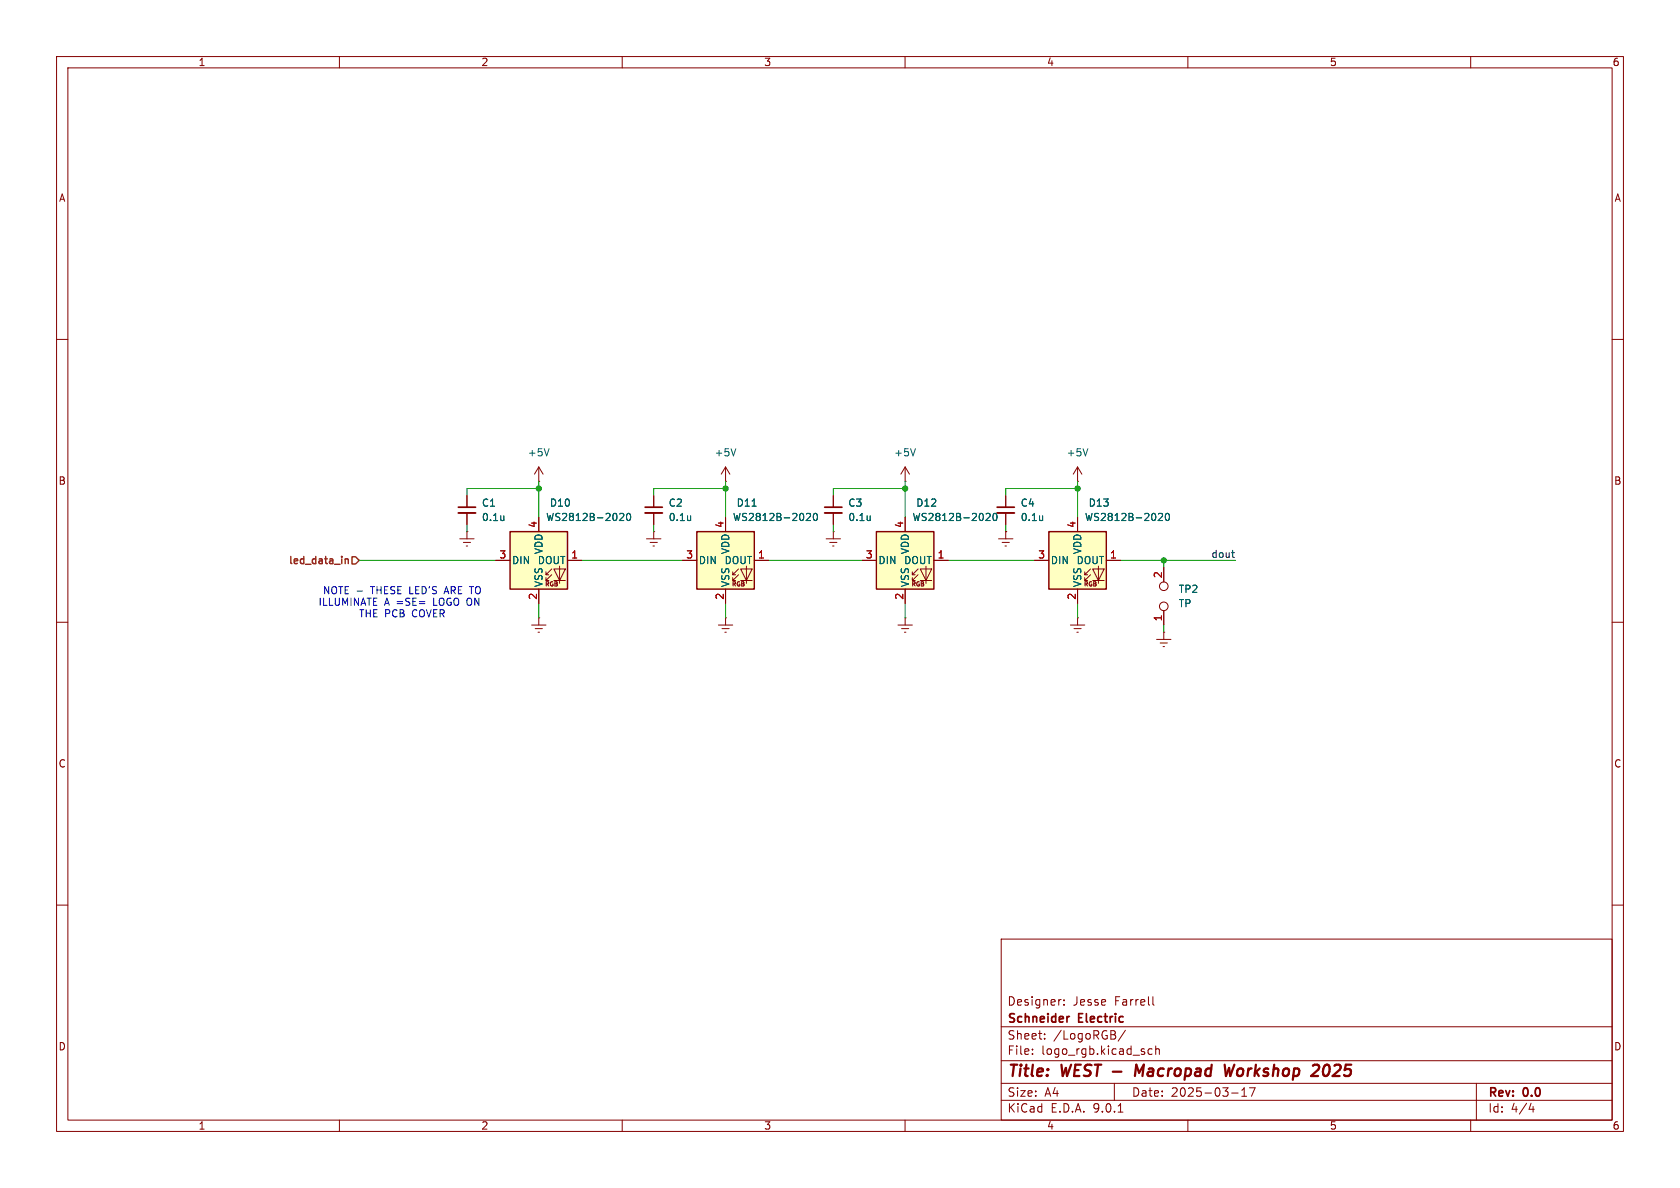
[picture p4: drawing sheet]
<svg xmlns="http://www.w3.org/2000/svg" width="297mm" height="210mm" viewBox="0 0 297 210" stroke-linecap="round" stroke-linejoin="round" font-family="sans-serif">
<g fill="none" stroke="#840000" stroke-width=".18">
<path d="M10 10h277v190h-277zM12 12h273v186h-273zM60 10v2M110 10v2M160 10v2M210 10v2M260 10v2M10 60h2M285 60h2M82.5 87.6v2.1M82.5 90.7v2M177.8 87.6v2.1"/>
<path d="M177.8 90.7v2M190.5 85.1h.1M190.5 82.6l-.8 1.2M190.5 82.6l.8 1.2M190.5 82.6v2.5M10 110h2M204.5 113h2.5M205.1 113.7h1.3M205.6 114.3h.3M205.7 111.8h.1M205.7 100.3v2.6M205.7 108v2.5"/>
<path d="M205.7 111.8v1.2M285 110h2M10 160h2M177 166h108v32h-108zM187.5 176.7h.1M188.1 177.6v.1M188.1 176.8v.1M203.8 176.2v1.3l.2 .2M285 160h2M60 198v2M110 198v2M160 198v2"/>
<path d="M177 194.5h108M177 191.5h108M177 187.5h108M177 181.5h108M182.5 186.3v.1M182.5 185.5v.1M184.7 183.6v.1M184.7 182.8v.1M197 191.5v3M197.7 196.6h.8M199 182.1l-1.3 2M203.7 185.5l-.5-.1-.2 .3v.4l.1 .2h.6"/>
<path d="M204.3 185.5l.2-.1 .4 .1 .1 .9M204.3 184.9v1.5M210 198v2M217.7 193.2h1.2M219.5 193.8h.9M219.5 192.7l.5-.4v1.5M221.9 192.3l-.7 1.5M260 198v2M261 191.5v6.5M270.7 195l-.4 1.1h.9M271 195.6v1"/>
<circle cx="205.7" cy="103.6" r=".76"/>
<circle cx="205.7" cy="107.2" r=".76"/>
</g>
<path d="M202.2 188.2l-.8 1.4-.5-1.4-.3 2M216.5 188.2l.2 2 .6-1.4 .2 1.4 .7-2M234.5 188.2a1.41 1.41 0 0 0-.4 1.9l.3 .1" fill="none" stroke="#840000" stroke-width=".4"/>
<path d="M81 89.7h3.1M176.3 89.7h3M189.1 179.7l-.3 .1" fill="none" stroke="#840000" stroke-width=".3"/>
<path d="M81 90.7h3.1M176.3 90.7h3" fill="none" stroke="#840000" stroke-width=".33"/>
<path d="M192.3 79.3l-.4 1.3M89.1 91.2v.8M89.1 91.9l-.1 .1M184.3 91.2v.8M184.3 91.9v.1" fill="none" stroke="#006464" stroke-width=".18"/>
<path d="M185.4 94h10.2v10.1h-10.2z" fill="#ffffc2"/>
<path d="M182.9 99.1h2.5M190.5 91.4v2.6M195.6 99.1h2.5M190.5 104.1v2.6M191.8 101.6h.5M191.8 102.6h.5M192.8 100.6l-1 1v-.5M192.8 101.6l-1 1v-.5M193.2 100.6h2l-1 2zM193.2 102.6h2M194.2 100.1v3" fill="none" stroke="#840000" stroke-width=".18"/>
<path d="M185.4 94h10.2v10.1h-10.2z" fill="none" stroke="#840000" stroke-width=".25"/>
<path d="M204.8 90.9l.5-.2 .2 .4-.8 .9h.8M206.1 90.9l.2-.2a.68 .68 0 0 1 .5 .7 .68 .68 0 0 1-.5 .6l-.2-.1-.1-.4z" fill="none" stroke="#006464" stroke-width=".18"/>
<path d="M154.9 94h10.2v10.1h-10.2z" fill="#ffffc2"/>
<g fill="none" stroke="#840000" stroke-width=".18">
<path d="M81.3 95.3h2.5M81.9 95.9h1.3M82.4 96.5h.3M82.5 94h.1M82.5 94v1.3M146 95.3h2.6M146.7 95.9h1.3M147.2 96.5h.2M147.3 94h.1M147.3 87.6v2.1M147.3 90.7v2M147.3 94v1.3"/>
<path d="M152.4 99.1h2.5M160 85.1h.1M160 82.6v2.5M160 91.4v2.6M160 82.6l-.7 1.2M160 82.6l.8 1.2M165.1 99.1h2.5M176.5 95.3h2.6M177.2 95.9h1.2M177.7 96.5h.2M177.8 94h.1M177.8 94v1.3"/>
<path d="M94 110.5h2.5M94.6 111.1h1.3M95.1 111.8h.3M95.2 109.2h.1M95.2 109.2v1.3M158.7 110.5h2.6M159.4 111.1h1.3M159.9 111.8h.2M160 109.2h.1M160 104.1v2.6M160 109.2v1.3M161.3 101.6h.5"/>
<path d="M161.3 102.6h.5M162.3 100.6l-1 1v-.5M162.3 101.6l-1 1v-.5M162.7 100.6h2l-1 2zM162.7 102.6h2M163.7 100.1v3M189.2 110.5h2.6M189.9 111.1h1.2M190.4 111.8h.2M190.5 109.2h.1M190.5 109.2v1.3"/>
</g>
<path d="M154.9 94h10.2v10.1h-10.2z" fill="none" stroke="#840000" stroke-width=".25"/>
<path d="M161.8 79.3l-.4 1.3M153.8 91.2v.8M153.8 91.9v.1M174.3 90.9l.5-.2 .2 .4-.7 .9h.7M175.7 90.9l.1-.2a.68 .68 0 0 1 .5 .7 .68 .68 0 0 1-.5 .6l-.1-.1-.2-.4z" fill="none" stroke="#006464" stroke-width=".18"/>
<path d="M145.8 89.7h3" fill="none" stroke="#840000" stroke-width=".3"/>
<path d="M145.8 90.7h3" fill="none" stroke="#840000" stroke-width=".33"/>
<path d="M90.2 94h10.1v10.1h-10.1z" fill="#ffffc2"/>
<g fill="none" stroke="#840000" stroke-width=".18">
<path d="M87.6 99.1h2.6M95.2 85.1h.1M95.2 82.6v2.5M95.2 91.4v2.6M95.2 82.6l-.7 1.2M95.2 82.6l.8 1.2M100.3 99.1h2.6M114.3 95.3h2.5M114.9 95.9h1.3M115.4 96.5h.3M115.6 94h.1M115.6 87.6v2.1"/>
<path d="M115.6 90.7v2M115.6 94v1.3M128.3 85.1h.1M128.3 82.6v2.5M128.3 82.6l-.8 1.2M128.3 82.6l.7 1.2M95.2 104.1v2.6M96.5 101.6h.5M96.5 102.6h.5M97.5 100.6l-1 1v-.5M97.5 101.6l-1 1v-.5M97.9 100.6h2l-1 2z"/>
<path d="M97.9 102.6h2M98.9 100.1v3M127 110.5h2.5M127.6 111.1h1.3M128.1 111.8h.3M128.3 109.2h.1M128.3 109.2v1.3"/>
</g>
<path d="M90.2 94h10.1v10.1h-10.1z" fill="none" stroke="#840000" stroke-width=".25"/>
<path d="M97.1 79.3l-.5 1.3M130.1 79.3l-.4 1.3M109.6 90.9l.4-.2 .3 .4-.8 .9h.8M110.9 90.9l.2-.2a.68 .68 0 0 1 .4 .7 .68 .68 0 0 1-.4 .6l-.2-.1-.1-.4zM122.1 91.2v.8M122.1 91.9l-.1 .1" fill="none" stroke="#006464" stroke-width=".18"/>
<path d="M114 89.7h3.1" fill="none" stroke="#840000" stroke-width=".3"/>
<path d="M114 90.7h3.1" fill="none" stroke="#840000" stroke-width=".33"/>
<path d="M123.2 94h10.1v10.1h-10.1z" fill="#ffffc2"/>
<g fill="none" stroke="#840000" stroke-width=".18">
<path d="M82.5 87.6v2.1M82.5 90.7v2M87.6 99.1h2.6M95.2 91.4v2.6M100.3 99.1h2.6M115.6 87.6v2.1M115.6 90.7v2M120.6 99.1h2.6M128.3 91.4v2.6M133.3 99.1h2.6M147.3 87.6v2.1M147.3 90.7v2"/>
<path d="M152.4 99.1h2.5M160 91.4v2.6M165.1 99.1h2.5M177.8 94h.1M177.8 87.6v2.1M177.8 90.7v2M182.9 99.1h2.5M190.5 91.4v2.6M195.6 99.1h2.5M95.2 104.1v2.6M128.3 104.1v2.6M129.5 101.6h.5"/>
<path d="M129.5 102.6h.5M130.6 100.6l-1.1 1v-.5M130.6 101.6l-1.1 1v-.5M130.9 100.6h2.1l-1 2zM130.9 102.6h2.1M132 100.1v3M160 104.1v2.6M190.5 104.1v2.6M205.7 100.3v2.6M205.7 108v2.5"/>
</g>
<path d="M123.2 94h10.1v10.1h-10.1z" fill="none" stroke="#840000" stroke-width=".25"/>
<g fill="none" stroke="#006464" stroke-width=".18">
<path d="M89.1 91.2v.8M89.1 91.9l-.1 .1M109.6 90.9l.4-.2 .3 .4-.8 .9h.8M110.9 90.9l.2-.2a.68 .68 0 0 1 .4 .7 .68 .68 0 0 1-.4 .6l-.2-.1-.1-.4zM122.1 91.2v.8M122.1 91.9l-.1 .1M133 89.5h.7M142.6 90.9l.5-.2 .2 .4-.8 .9h.8M143.9 90.9l.2-.2a.68 .68 0 0 1 .4 .7 .68 .68 0 0 1-.4 .6l-.2-.1-.1-.4zM153.8 91.2v.8M153.8 91.9v.1M174.3 90.9l.5-.2 .2 .4-.7 .9h.7"/>
<path d="M175.7 90.9l.1-.2a.68 .68 0 0 1 .5 .7 .68 .68 0 0 1-.5 .6l-.1-.1-.2-.4zM184.3 91.2v.8M184.3 91.9v.1M204.8 90.9l.5-.2 .2 .4-.8 .9h.8M206.1 90.9l.2-.2a.68 .68 0 0 1 .5 .7 .68 .68 0 0 1-.5 .6l-.2-.1-.1-.4z"/>
</g>
<path d="M61 98.8v.8M61 98.9l.2-.1h.3l.1 .8M62.2 98.4h.7l.6 .7-.6 .6h-.7z" fill="none" stroke="#725600" stroke-width=".25"/>
<path d="M217.7 97.7h.5M218 98.5h.2" fill="none" stroke="#0f0f0f" stroke-width=".18"/>
<g fill="none" stroke="#009600" stroke-width=".18">
<path d="M63.5 99.1h24.1M82.5 92.7v1.3M95.2 86.4h-12.7v1.2M95.2 85.1v6.3M102.9 99.1h17.7M115.6 92.7v1.3M128.3 86.4h-12.7v1.2M128.3 85.1v6.3M135.9 99.1h16.5M147.3 92.7v1.3M160 85.1v6.3M160 86.4h-12.7v1.2"/>
<path d="M167.6 99.1h15.3M177.8 92.7v1.3M190.5 85.1v6.3M190.5 86.4h-12.7v1.2M198.1 99.1h20.3M205.7 99.1v1.2M95.2 106.7v2.5M128.3 106.7v2.5M160 106.7v2.5M190.5 106.7v2.5M205.7 110.5v1.3"/>
</g>
<path d="M63.1 104.5h1" fill="none" stroke="#0000c2" stroke-width=".18"/>
<g fill="#009600" stroke="#009600" stroke-width=".18">
<circle cx="190.5" cy="86.4" r=".46"/>
<circle cx="205.7" cy="99.1" r=".46"/>
<circle cx="160" cy="86.4" r=".46"/>
<circle cx="95.2" cy="86.4" r=".46"/>
<circle cx="128.3" cy="86.4" r=".46"/>
</g>
<g font-size="2.8" fill="#840000">
<text x="178" y="190.9">Title:</text>
<text x="187.7" y="190.9">WEST -</text>
<text x="202.3" y="190.9">Macropad</text>
<text x="218.9" y="190.9">Workshop</text>
<text x="235.2" y="190.9">2025</text>
</g>
<g font-size="2.1" fill="#840000">
<text x="178" y="178">Designer:</text>
<text x="189.7" y="178">Jesse</text>
<text x="197.1" y="178">Farrell</text>
<text x="178" y="184">Sheet:</text>
<text x="178" y="181.2">Schneider</text>
<text x="186.2" y="184">/LogoRGB/</text>
<text x="190.7" y="181.2">Electric</text>
<text x="178" y="186.7">File:</text>
<text x="184.1" y="186.7">logo_rgb.kicad_sch</text>
<text x="178" y="196.9">KiCad</text>
<text x="178" y="194.1">Size:</text>
<text x="184.7" y="194.1">A4</text>
<text x="185.7" y="196.9">E.D.A.</text>
<text x="193.3" y="196.9">9.0.1</text>
<text x="200" y="194.1">Date:</text>
<text x="207" y="194.1">2025-03-17</text>
<text x="263" y="194.3">Rev:</text>
<text x="263" y="196.9">Id:</text>
<text x="267.1" y="196.9">4/4</text>
<text x="269.4" y="194.3">0.0</text>
</g>
<g font-size="1.8" fill="#840000">
<text x="35" y="11.9">1</text>
<text x="85" y="11.9">2</text>
<text x="135" y="11.9">3</text>
<text x="185" y="11.9">4</text>
<text x="235" y="11.9">5</text>
<text x="285" y="11.9">6</text>
<text x="10.3" y="35.9">A</text>
<text x="285.3" y="35.9">A</text>
<text x="10.3" y="85.9">B</text>
<text x="285.3" y="85.9">B</text>
<text x="10.3" y="135.9">C</text>
<text x="285.3" y="135.9">C</text>
<text x="10.3" y="185.9">D</text>
<text x="285.3" y="185.9">D</text>
<text x="35" y="199.9">1</text>
<text x="85" y="199.9">2</text>
<text x="135" y="199.9">3</text>
<text x="185" y="199.9">4</text>
<text x="235" y="199.9">5</text>
<text x="285" y="199.9">6</text>
</g>
<g font-size="1.8" fill="#006464">
<text x="93.2" y="80.9">+5V</text>
<text x="126.2" y="80.9">+5V</text>
<text x="158" y="80.9">+5V</text>
<text x="188.5" y="80.9">+5V</text>
<text x="85.1" y="89.8">C1</text>
<text x="97.1" y="89.8">D10</text>
<text x="118.1" y="89.8">C2</text>
<text x="130.1" y="89.8">D11</text>
<text x="149.9" y="89.8">C3</text>
<text x="161.9" y="89.8">D12</text>
<text x="180.3" y="89.8">C4</text>
<text x="192.4" y="89.8">D13</text>
<text x="85.1" y="92.3">0.1u</text>
<text x="96.4" y="92.3">WS2812B-2020</text>
<text x="118.1" y="92.3">0.1u</text>
<text x="129.5" y="92.3">WS2812B-2020</text>
<text x="149.9" y="92.3">0.1u</text>
<text x="161.2" y="92.3">WS2812B-2020</text>
<text x="180.3" y="92.3">0.1u</text>
<text x="191.7" y="92.3">WS2812B-2020</text>
<text x="90.4" y="99.9">DIN</text>
<text x="95" y="99.9">DOUT</text>
<text x="96.1" y="98.1" transform="rotate(-90 96.1 98.1)">VDD</text>
<text x="123.4" y="99.9">DIN</text>
<text x="128" y="99.9">DOUT</text>
<text x="129.1" y="98.1" transform="rotate(-90 129.1 98.1)">VDD</text>
<text x="155.2" y="99.9">DIN</text>
<text x="159.7" y="99.9">DOUT</text>
<text x="160.9" y="98.1" transform="rotate(-90 160.9 98.1)">VDD</text>
<text x="185.7" y="99.9">DIN</text>
<text x="190.2" y="99.9">DOUT</text>
<text x="191.4" y="98.1" transform="rotate(-90 191.4 98.1)">VDD</text>
<text x="96.1" y="103.9" transform="rotate(-90 96.1 103.9)">VSS</text>
<text x="129.1" y="103.9" transform="rotate(-90 129.1 103.9)">VSS</text>
<text x="160.9" y="103.9" transform="rotate(-90 160.9 103.9)">VSS</text>
<text x="191.4" y="103.9" transform="rotate(-90 191.4 103.9)">VSS</text>
<text x="208.3" y="105">TP2</text>
<text x="208.3" y="107.5">TP</text>
</g>
<g font-size="1.8" fill="#a90000">
<text x="95" y="93.4" transform="rotate(-90 95 93.4)">4</text>
<text x="128" y="93.4" transform="rotate(-90 128 93.4)">4</text>
<text x="159.8" y="93.4" transform="rotate(-90 159.8 93.4)">4</text>
<text x="190.2" y="93.4" transform="rotate(-90 190.2 93.4)">4</text>
<text x="88.2" y="98.8">3</text>
<text x="100.9" y="98.8">1</text>
<text x="121.2" y="98.8">3</text>
<text x="133.9" y="98.8">1</text>
<text x="153" y="98.8">3</text>
<text x="165.7" y="98.8">1</text>
<text x="183.4" y="98.8">3</text>
<text x="196.1" y="98.8">1</text>
<text x="95" y="106.1" transform="rotate(-90 95 106.1)">2</text>
<text x="128" y="106.1" transform="rotate(-90 128 106.1)">2</text>
<text x="159.8" y="106.1" transform="rotate(-90 159.8 106.1)">2</text>
<text x="190.2" y="106.1" transform="rotate(-90 190.2 106.1)">2</text>
<text x="205.5" y="102.3" transform="rotate(-90 205.5 102.3)">2</text>
<text x="205.5" y="109.9" transform="rotate(-90 205.5 109.9)">1</text>
</g>
<text font-size="1.8" fill="#725600" x="50.8" y="100.1">led_data_in</text>
<text font-size="1.8" fill="#0f0f0f" x="214.1" y="98.7">dout</text>
<g font-size="1.8" fill="#0000c2">
<text x="56.2" y="107.3">ILLUMINATE</text>
<text x="57" y="105.2">NOTE -</text>
<text x="65.7" y="105.2">THESE LED'S</text>
<text x="68" y="107.3">A =SE=</text>
<text x="76.9" y="107.3">LOGO ON</text>
<text x="79.1" y="105.2">ARE TO</text>
<text x="63.4" y="109.3">THE PCB</text>
<text x="73" y="109.3">COVER</text>
</g>
<g font-size="1.1" fill="#840000">
<text x="96.2" y="103.9">RGB</text>
<text x="129.3" y="103.9">RGB</text>
<text x="161" y="103.9">RGB</text>
<text x="191.5" y="103.9">RGB</text>
</g>
</svg>
